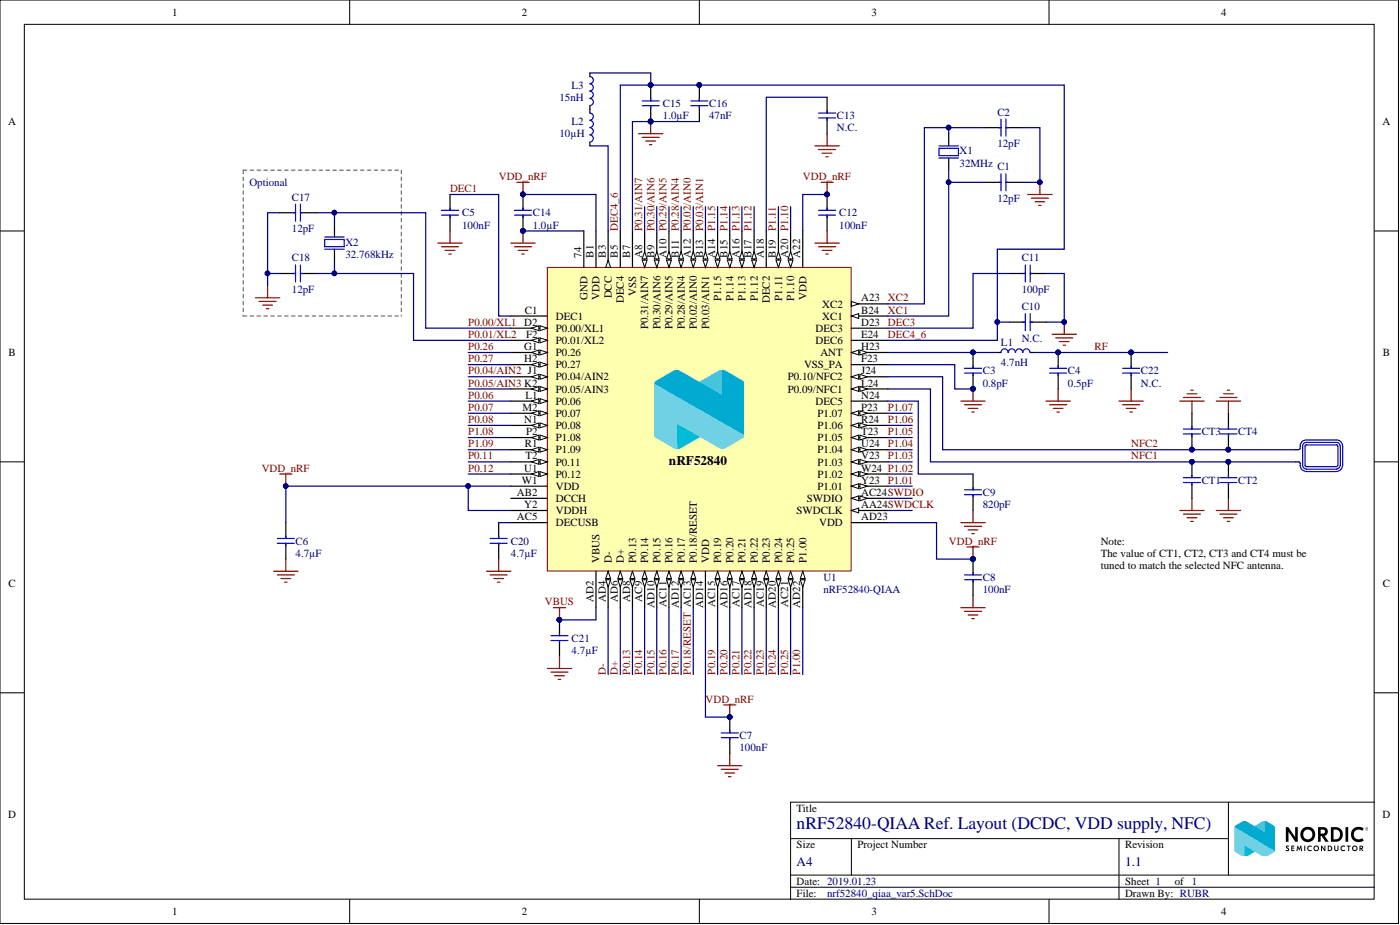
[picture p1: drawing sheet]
# Altium project nrf52840_qiaa_var5.PrjPCB
1 sheet, 32 parts. Net scope: global (net labels, ports and power ports of the same name join across sheets).
Board file: nrf52840_qiaa_var5.PcbDoc

## Sheet nrf52840_qiaa_var5.SchDoc: nRF52840-QIAA Ref. Layout (DCDC, VDD supply, NFC)
size A4; Revision: 1.1; SheetNumber: 1; SheetTotal: 1; DrawnBy: RUBR; DocumentSize: A4; PCAName: nRF52840-QIAA Ref. Layout (DCDC, VDD supply, NFC)

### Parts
A1  NFC Antenna  [TP_2x1mm_TH]  (value not drawn)  (no BOM)
C1  12pF  [CAPC1005X04L]
C2  12pF  [CAPC1005X04L]
C3  0.8pF  [CAPC1005X04L]
C4  0.5pF  [CAPC1005X04L]
C5  100nF  [CAPC1005X04L]
C6  4.7µF  [CAPC1608X06L]
C7  100nF  [CAPC1005X04L]
C8  100nF  [CAPC1005X04L]
C9  820pF  [CAPC1005X04L]
C10  N.C.  [CAPC1005X04L]
C11  100pF  [CAPC1005X04L]
C12  100nF  [CAPC1005X04L]
C13  N.C.  [CAPC1005X04L]
C14  1.0µF  [CAPC1608X06L]
C15  1.0µF  [CAPC1608X06L]
C16  47nF  [CAPC1005X04L]
C17  12pF  [CAPC1005X04L]
C18  12pF  [CAPC1005X04L]
C20  4.7µF  [CAPC1608X06L]
C21  4.7µF  [CAPC1608X06L]
C22  N.C.  [CAPC1005X04L]
CT1  Antenna dependent  [CAPC1005X04L]  (value not drawn)
CT2  Antenna dependent  [CAPC1005X04L]  (value not drawn)
CT3  Antenna dependent  [CAPC1005X04L]  (value not drawn)
CT4  Antenna dependent  [CAPC1005X04L]  (value not drawn)
L1  4.7nH  [INDC1005X04L]
L2  10µH  [INDC1608X06L]
L3  15nH  [INDC1005X04L]
U1  nRF52840-QIAA  [AQFN50P700X700X85_HS-74N]
X1  32MHz  [BT-XTAL_2016]
X2  32.768kHz  [XTAL_3215]

### Blocks framed on the sheet
Optional: C17 C18 X2

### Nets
GND: C1.2 C2.2 C3.1 C4.1 C5.2 C6.2 C7.2 C8.2 C9.2 C10.1 C11.2 C12.2 C13.2 C14.2 C15.1 C16.2 C17.2 C18.2 C20.2 C21.2 C22.2 CT1.2 CT2.2 CT3.1 CT4.1 U1.74(GND) U1.B7(VSS) U1.F23(VSS_PA) X1.2(GND) X1.4(GND)
VBUS: C21.1 U1.AD2(VBUS)
VDD_nRF: C6.1 C7.1 C8.1 C12.1 C14.1 U1.A22(VDD) U1.AD14(VDD) U1.AD23(VDD) U1.B1(VDD) U1.W1(VDD) U1.Y2(VDDH)
D+: U1.AD6(D+)
D-: U1.AD4(D-)
DEC1: C5.1 U1.C1(DEC1)
DEC3: C11.1 U1.D23(DEC3)
DEC4_6: C10.2 C15.2 C16.1 L3.1 U1.B5(DEC4) U1.E24(DEC6)
NFC1: A1.2 CT1.1 CT2.1 U1.L24(P0.09/NFC1)
NFC2: A1.1 CT3.2 CT4.2 U1.J24(P0.10/NFC2)
P0.00/XL1: C17.1 U1.D2(P0.00/XL1) X2.1(inp)
P0.01/XL2: C18.1 U1.F2(P0.01/XL2) X2.2(out)
P0.02/AIN0: U1.A12(P0.02/AIN0)
P0.03/AIN1: U1.B13(P0.03/AIN1)
P0.04/AIN2: U1.J1(P0.04/AIN2)
P0.05/AIN3: U1.K2(P0.05/AIN3)
P0.06: U1.L1(P0.06)
P0.07: U1.M2(P0.07)
P0.08: U1.N1(P0.08)
P0.11: U1.T2(P0.11)
P0.12: U1.U1(P0.12)
P0.13: U1.AD8(P0.13)
P0.14: U1.AC9(P0.14)
P0.15: U1.AD10(P0.15)
P0.16: U1.AC11(P0.16)
P0.17: U1.AD12(P0.17)
P0.18/RESET: U1.AC13(P0.18/RESET)
P0.19: U1.AC15(P0.19)
P0.20: U1.AD16(P0.20)
P0.21: U1.AC17(P0.21)
P0.22: U1.AD18(P0.22)
P0.23: U1.AC19(P0.23)
P0.24: U1.AD20(P0.24)
P0.25: U1.AC21(P0.25)
P0.26: U1.G1(P0.26)
P0.27: U1.H2(P0.27)
P0.28/AIN4: U1.B11(P0.28/AIN4)
P0.29/AIN5: U1.A10(P0.29/AIN5)
P0.30/AIN6: U1.B9(P0.30/AIN6)
P0.31/AIN7: U1.A8(P0.31/AIN7)
P1.00: U1.AD22(P1.00)
P1.01: U1.Y23(P1.01)
P1.02: U1.W24(P1.02)
P1.03: U1.V23(P1.03)
P1.04: U1.U24(P1.04)
P1.05: U1.T23(P1.05)
P1.06: U1.R24(P1.06)
P1.07: U1.P23(P1.07)
P1.08: U1.P2(P1.08)
P1.09: U1.R1(P1.09)
P1.10: U1.A20(P1.10)
P1.11: U1.B19(P1.11)
P1.12: U1.B17(P1.12)
P1.13: U1.A16(P1.13)
P1.14: U1.B15(P1.14)
P1.15: U1.A14(P1.15)
RF: C4.2 C22.1 L1.2
SWDCLK: U1.AA24(SWDCLK)
SWDIO: U1.AC24(SWDIO)
XC1: C1.1 U1.B24(XC1) X1.1(inp)
XC2: C2.1 U1.A23(XC2) X1.3(out)
NetC3_2: C3.2 L1.1 U1.H23(ANT)
NetC9_1: C9.1 U1.N24(DEC5)
NetC13_1: C13.1 U1.A18(DEC2)
NetC20_1: C20.1 U1.AC5(DECUSB)
NetL2_1: L2.1 L3.2
NetL2_2: L2.2 U1.B3(DCC)

Not connected (* = marked no-connect by the designer): U1 AB2(DCCH)

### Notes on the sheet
- Note:
  The value of CT1, CT2, CT3 and CT4 must be tuned to match the selected NFC antenna.
